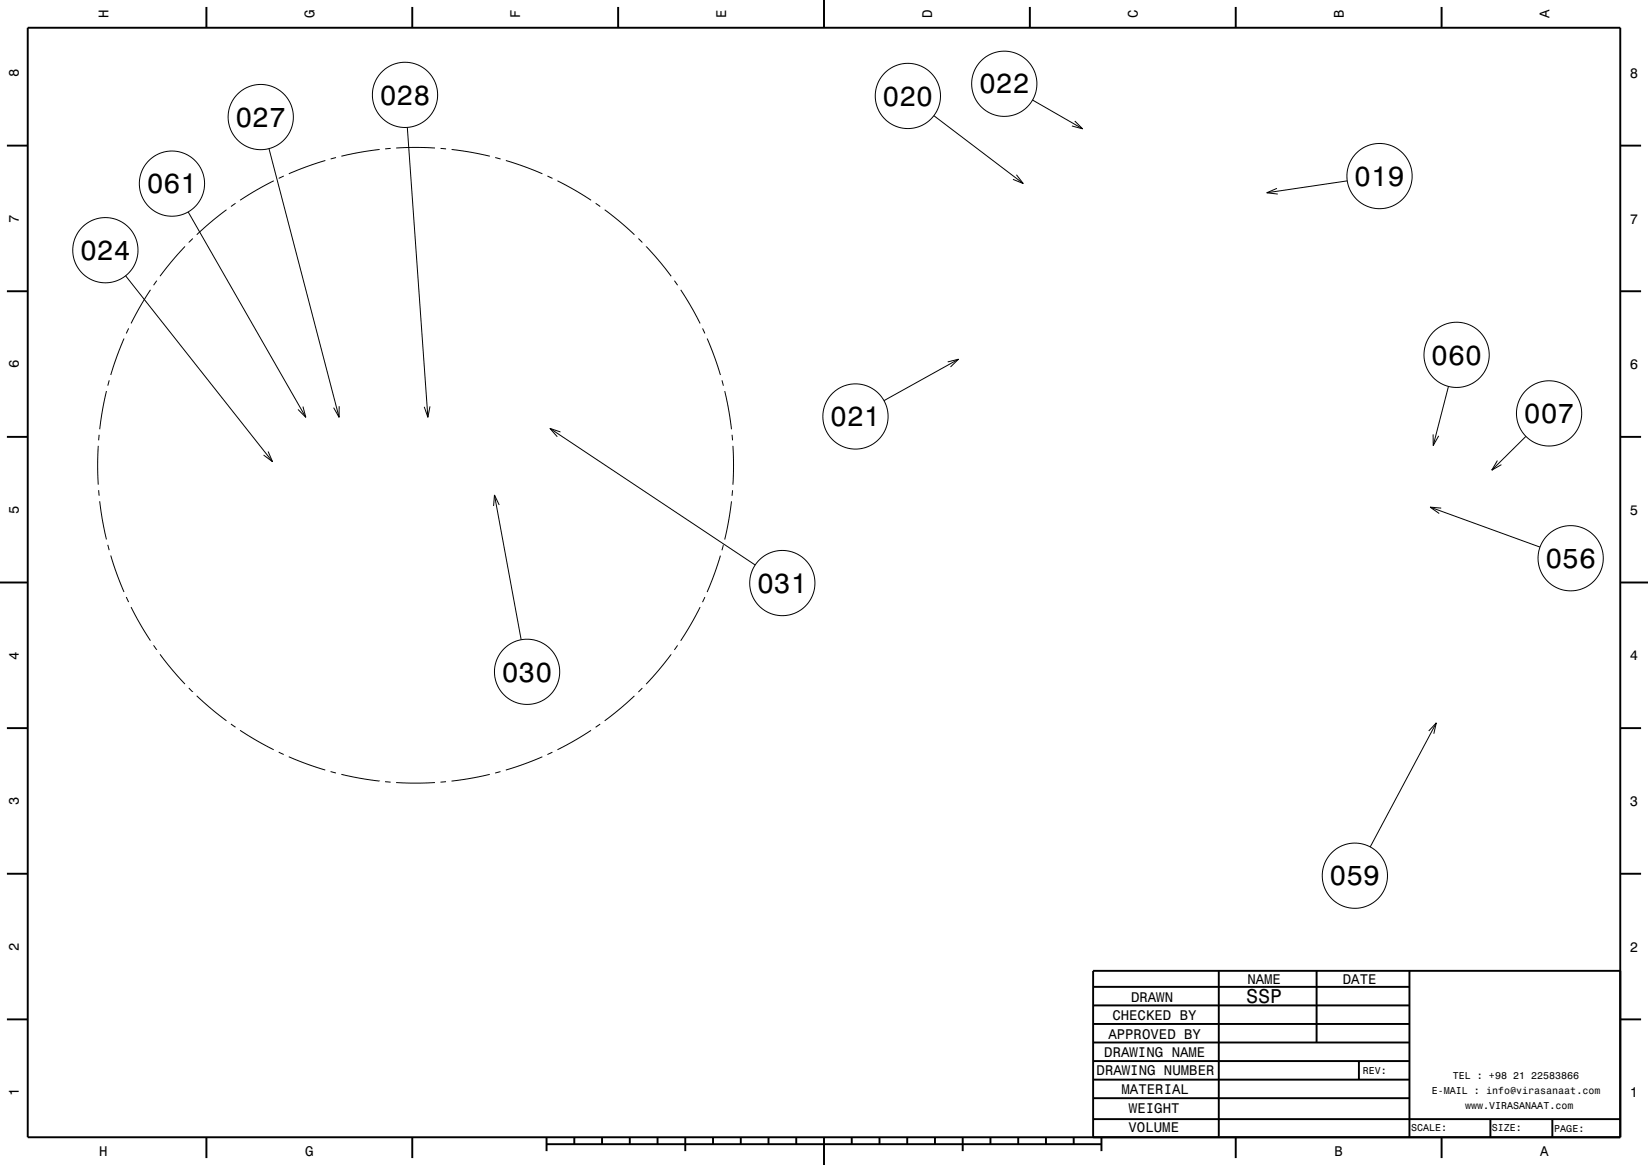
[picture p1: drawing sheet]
<svg xmlns="http://www.w3.org/2000/svg" width="297mm" height="210mm" viewBox="0 0 297 210" stroke-linecap="round" stroke-linejoin="round" font-family="sans-serif">
<g fill="none" stroke="#000" stroke-width=".18">
<path d="M186.1 18l9 5.2M33.9 38.2l21.2 37M40.8 37.8l-2.9 2.3-2.4 2.2M42.4 36.6l-.8 .6M48.5 26.8l12.6 48.4M49.3 32.6l-3 1.6-3 1.9M51.1 31.7l-.9 .5M58.6 28.9l-3.5 1.2-3 1.2M60.6 28.4l-1 .3M68.4 26.9l-3.5 .5-3.4 .8M70.4 26.8h-1M71.4 26.7l3-.1 4 .1"/>
<path d="M73.4 23l3.7 52.2M79.4 26.8h1M81.4 26.9l3.5 .5 3.4 .8M89.2 28.4l1 .3M91.2 28.9l3.3 1.1 3.2 1.3M98.7 31.7l.9 .5M100.5 32.6l3.3 1.8 2.7 1.7M107.4 36.7l.8 .5M109 37.8l2.5 2 2.8 2.5M168.3 20.9l16.1 12.2M183.2 31.5l1.2 1.6-1.8-.8M193.7 21.8l1.4 1.4-1.9-.5"/>
<path d="M230.1 34l-1.8 .8 2 .2M242.8 32.6l-14.5 2.2M22.6 49.7l26.5 33.5M23.2 59.2l-.4 .9M27.1 52.2l-1.7 2.8-1.8 3.3M28.3 50.6l-.6 .8M33.3 44.4l-2.1 2.4-2.4 3M34.7 43l-.7 .7M115.1 43l.7 .7M116.5 44.4l2.1 2.4 2.4 3M121.5 50.6l.6 .8M122.7 52.2l1.8 3 1.7 3.1"/>
<path d="M126.6 59.2l.4 .9M17.9 78.4l-.1 1M19.2 70.5l-.7 3.2-.5 3.7M19.7 68.6l-.3 .9M22.4 61l-1.3 3-1.1 3.6M54.6 73.3l.5 1.9-1.4-1.4M61.1 73.2v2l-1-1.7M77.5 73.3l-.4 1.9-.6-1.9M99.1 77.2l37 24.6M101 77.9l-1.9-.7 1.3 1.5M127.4 61l1.3 3 1.1 3.6M130.1 68.6l.3 .9"/>
<path d="M130.6 70.5l.7 3.4 .5 3.5M131.9 78.4l.1 1M170.8 65.2l1.9-.4-1.4 1.3M172.7 64.8l-13.4 7.4M258.3 78.3v2l1-1.7M261 69.7l-2.7 10.6M275 78.7l-6.2 6.1M17.7 80.4l-.1 3.2 .1 3.8M17.8 88.4l.1 1M18 90.3l.5 3.5 .7 3.4M19.4 98.2l.3 1M48.3 81.4l.8 1.8-1.6-1.2"/>
<path d="M89.1 89.2l4.8 26.1M90 91l-.9-1.8-.1 2M130.4 98.2l-.3 1M131.8 90.4l-.5 3.7-.7 3.2M132 88.4l-.1 1M132.1 80.4l.1 3.5-.1 3.5M257.7 91.4l19.8 7.2M259.7 91.6l-2-.2 1.7 1.2M269.9 83l-1.1 1.8 1.8-1M20 100.1l1.1 3.6 1.2 3M22.8 107.6l.4 .9M23.6 109.4l1.7 3.1 1.8 3"/>
<path d="M27.7 116.3l.5 .8M28.8 117.9l2 2.6 2.5 2.8M120.9 118l-2.1 2.7-2.3 2.6M122.1 116.3l-.6 .9M126.2 109.4l-1.8 3.3-1.7 2.8M127 107.6l-.4 .9M129.8 100.2l-1.1 3.5-1.3 3M34 124l.7 .7M35.5 125.4l2.6 2.4 2.7 2.1M41.6 130.5l.8 .6M43.3 131.6l2.7 1.8 3.3 1.7M50.2 135.6l.9 .4"/>
<path d="M52 136.4l3.1 1.2 3.5 1.2M59.6 139.1l.9 .2M61.5 139.6l3.2 .7 3.7 .5M88.3 139.6l-3.5 .7-3.4 .5M90.2 139.1l-1 .2M97.7 136.4l-3.2 1.3-3.3 1.1M99.6 135.6l-.9 .4M106.5 131.7l-3 1.8-3 1.7M108.2 130.5l-.9 .6M114.3 125.4l-2.6 2.4-2.7 2.1M115.8 124l-.7 .7M257.5 131.8l1.4-1.5-.5 2"/>
<path d="M258.9 130.3l-12 22.4M69.4 140.9l1 .1M71.4 141.1l3 .1 4-.1M80.4 140.9l-1 .1"/>
<circle cx="73" cy="17.1" r="5.9"/>
<circle cx="163.6" cy="17.3" r="5.9"/>
<circle cx="181" cy="15.1" r="5.9"/>
<circle cx="31" cy="33.1" r="5.9"/>
<circle cx="47" cy="21.1" r="5.9"/>
<circle cx="248.6" cy="31.7" r="5.9"/>
<circle cx="19" cy="45.1" r="5.9"/>
<circle cx="154.2" cy="75.1" r="5.9"/>
<circle cx="262.5" cy="64" r="5.9"/>
<circle cx="279.2" cy="74.5" r="5.9"/>
<circle cx="141" cy="105.1" r="5.9"/>
<circle cx="283.1" cy="100.6" r="5.9"/>
<circle cx="95" cy="121.1" r="5.9"/>
<circle cx="244.2" cy="157.9" r="5.9"/>
</g>
<g fill="none" stroke="#000" stroke-width=".35">
<path d="M5 5h287v200h-287zM37.2 1.3v3.7M74.3 1.3v3.7M111.4 1.3v3.7M148.5 0v5M185.6 1.3v3.7M222.7 1.3v3.7M259.8 1.3v3.7M1.2 26.3h3.8M292 26.3h3.8M1.2 52.5h3.8M292 52.5h3.8"/>
<path d="M1.2 78.8h3.8M292 78.8h3.8M0 105h5M292 105h5M1.2 131.3h3.8M292 131.3h3.8M1.2 157.5h3.8M292 157.5h3.8M197 177.9h57M219.6 174.9v30M237.3 175v12.9M254 175v30"/>
<path d="M292 175h-95v30M1.2 183.8h3.8M197 181.2h57M197 184.6h57M197 187.9h57M197 191.3h57M197 194.6h57M197 198h57M244.9 191.3v3.3M292 183.8h3.8M37.2 205v3.8M74.3 205v3.8"/>
<path d="M98.5 206.3h100M98.5 205v2.5M103.5 205v1.3M108.5 205v1.3M113.5 205v1.3M118.5 205v1.3M123.5 205v2.5M128.5 205v1.3M133.5 205v1.3M138.5 205v1.3M143.5 205v1.3M148.5 205v5"/>
<path d="M153.5 205v1.3M158.5 205v1.3M163.5 205v1.3M168.5 205v1.3M173.5 205v2.5M178.5 205v1.3M183.5 205v1.3M188.5 205v1.3M193.5 205v1.3M197 201.7h95M198.5 205v2.5M222.7 205v3.8"/>
<path d="M259.8 205v3.8M268.6 201.7v3.3M279.8 201.8v3.2"/>
</g>
<g font-size="5">
<text x="176.4" y="16.9">022</text>
<text x="42.4" y="22.9">027</text>
<text x="68.4" y="18.9">028</text>
<text x="159.1" y="19">020</text>
<text x="26.4" y="34.9">061</text>
<text x="244.1" y="33.5">019</text>
<text x="14.4" y="46.9">024</text>
<text x="258" y="65.7">060</text>
<text x="149.6" y="76.8">021</text>
<text x="274.6" y="76.3">007</text>
<text x="136.4" y="106.9">031</text>
<text x="278.5" y="102.4">056</text>
<text x="90.4" y="122.9">030</text>
<text x="239.6" y="159.6">059</text>
</g>
<text font-size="3.6" x="224.6" y="180.7">SSP</text>
<g font-size="2.5">
<text x="19.6" y="3.3" transform="rotate(-90 19.6 3.3)">H</text>
<text x="56.7" y="3.3" transform="rotate(-90 56.7 3.3)">G</text>
<text x="93.8" y="3.3" transform="rotate(-90 93.8 3.3)">F</text>
<text x="130.9" y="3.3" transform="rotate(-90 130.9 3.3)">E</text>
<text x="168" y="3.3" transform="rotate(-90 168 3.3)">D</text>
<text x="205.1" y="3.3" transform="rotate(-90 205.1 3.3)">C</text>
<text x="242.2" y="3.3" transform="rotate(-90 242.2 3.3)">B</text>
<text x="279.3" y="3.3" transform="rotate(-90 279.3 3.3)">A</text>
<text x="3.4" y="13.9" transform="rotate(-90 3.4 13.9)">8</text>
<text x="293.7" y="14">8</text>
<text x="3.4" y="40.1" transform="rotate(-90 3.4 40.1)">7</text>
<text x="293.7" y="40.3">7</text>
<text x="3.4" y="66.4" transform="rotate(-90 3.4 66.4)">6</text>
<text x="293.7" y="66.5">6</text>
<text x="3.4" y="92.6" transform="rotate(-90 3.4 92.6)">5</text>
<text x="293.7" y="92.8">5</text>
<text x="3.4" y="118.9" transform="rotate(-90 3.4 118.9)">4</text>
<text x="293.7" y="119">4</text>
<text x="3.4" y="145.1" transform="rotate(-90 3.4 145.1)">3</text>
<text x="293.7" y="145.3">3</text>
<text x="3.4" y="171.4" transform="rotate(-90 3.4 171.4)">2</text>
<text x="293.7" y="171.5">2</text>
<text x="224.8" y="177.3">NAME</text>
<text x="242" y="177.3">DATE</text>
<text x="200.5" y="183.9">CHECKED BY</text>
<text x="203.8" y="180.5">DRAWN</text>
<text x="199" y="190.6">DRAWING NAME</text>
<text x="199.7" y="187.2">APPROVED BY</text>
<text x="3.4" y="197.6" transform="rotate(-90 3.4 197.6)">1</text>
<text x="197.6" y="193.8">DRAWING NUMBER</text>
<text x="202.1" y="197.2">MATERIAL</text>
<text x="293.7" y="197.8">1</text>
<text x="203.5" y="200.6">WEIGHT</text>
<text x="17.9" y="208.4">H</text>
<text x="55" y="208.4">G</text>
<text x="203.4" y="204.1">VOLUME</text>
<text x="240.5" y="208.4">B</text>
<text x="277.6" y="208.4">A</text>
</g>
<g font-size="1.8">
<text x="245.6" y="193.6">REV:</text>
<text x="258" y="197.2">E-MAIL : info@virasanaat.com</text>
<text x="261.8" y="194.6">TEL : +98 21 22583866</text>
<text x="254.3" y="203.9">SCALE:</text>
<text x="264" y="199.9">www.VIRASANAAT.com</text>
<text x="268.8" y="203.9">SIZE:</text>
<text x="280.1" y="204">PAGE:</text>
</g>
</svg>
